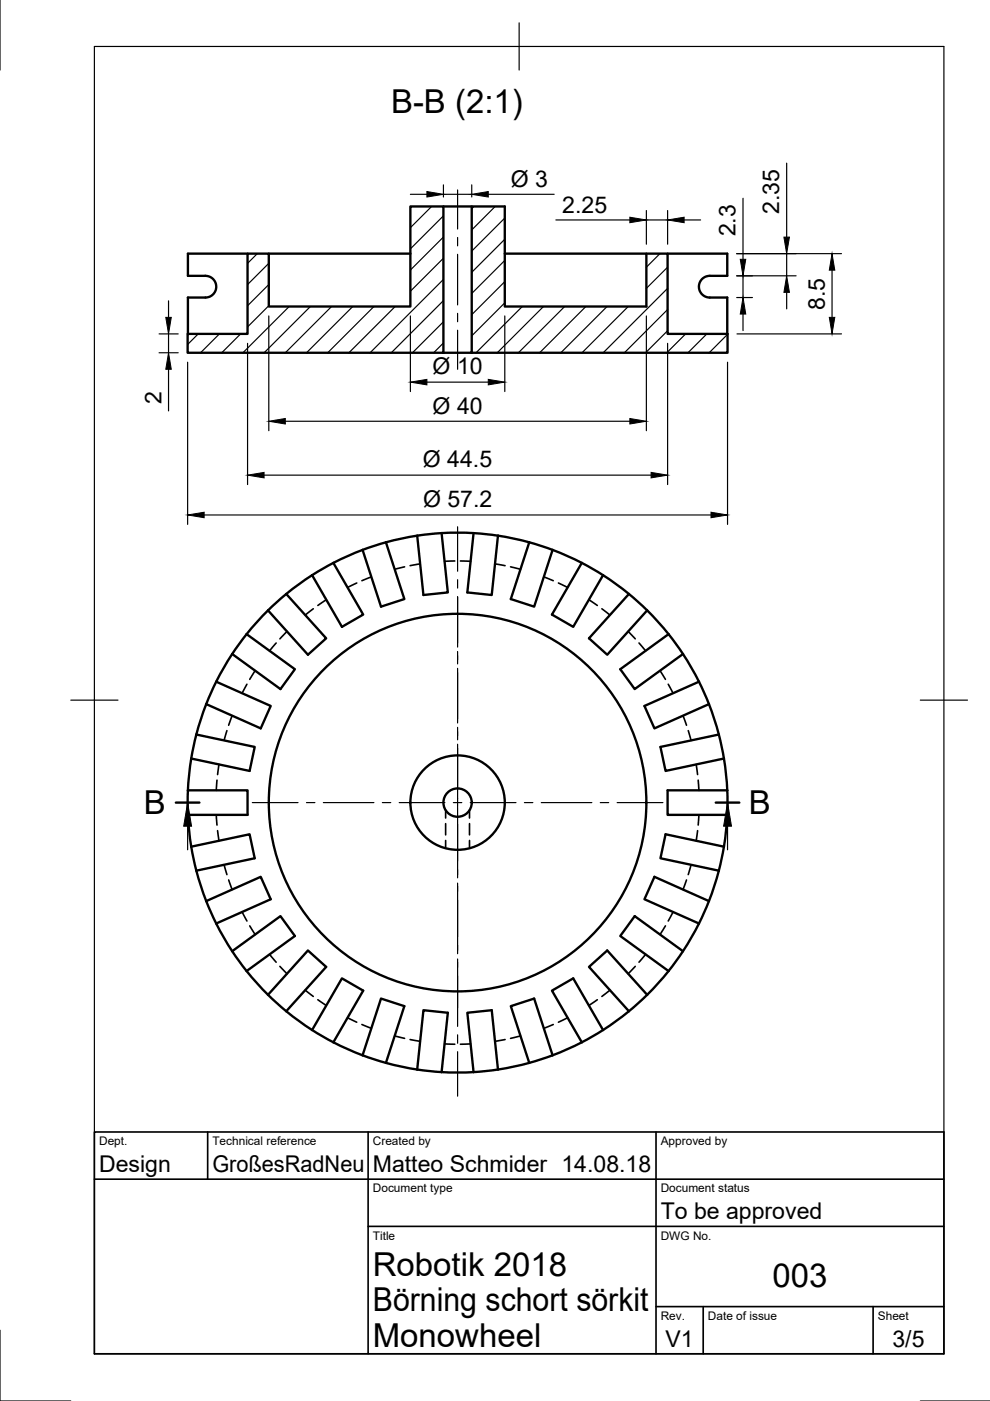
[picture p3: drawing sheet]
<svg xmlns="http://www.w3.org/2000/svg" width="210mm" height="297mm" viewBox="0 0 210 297" stroke-linecap="round" stroke-linejoin="round" font-family="sans-serif">
<!-- layer: Sichtbar -->
<g fill="none" stroke="#000" stroke-width=".5">
<path d="M52.5 53.8h4.5v11.2h30v-21.2h7v31h-54.2v-4h12.7zM52.5 53.8h-12.7v4.7h3.7a2.3 2.3 0 0 1 2.3 2.3 2.3 2.3 0 0 1-2.3 2.3h-3.7v7.7M57 53.8h30M94 43.8h6M107 53.8h30v11.2h-30v-21.2h-7v31h-6M137 53.8h4.5v17h12.8v4h-54.3M141.5 53.8h12.7v4.7h-3.7a2.3 2.3 0 0 0-2.3 2.3 2.3 2.3 0 0 0 2.3 2.3h3.7v7.7M70.7 119.3l6.3 11-4.5 2.6-6.3-11M70.7 119.3l-4.5 2.6M76.9 116.6l-6.2 2.7M81.8 115l-4.9 1.6M81.8 115l3.9 12-4.9 1.6-3.9-12"/>
<path d="M88.5 113.6l-6.7 1.4M93.6 113l1.4 12.6-5.2 .6-1.3-12.6M93.6 113l-5.1 .6M93.6 113h6.8M100.4 113l-1.3 12.6 5.2 .6 1.3-12.6M100.4 113l5.2 .6M105.6 113.6l6.6 1.4M112.2 115l5 1.6M112.2 115l-3.9 12 5 1.6 3.9-12M117.2 116.6l6.2 2.7M123.4 119.3l-6.4 11 4.5 2.6 6.4-11M123.4 119.3l4.5 2.6"/>
<path d="M49.2 138.7l-3.4 5.8M52.3 134.5l-3.1 4.2M56.8 129.4l-4.5 5.1 10.2 7.4-3 4.2-10.3-7.4M60.7 125.9l-3.9 3.5M60.7 125.9l8.5 9.4-3.9 3.5-8.5-9.4M66.2 121.9l-5.5 4M127.9 121.9l5.4 4M133.3 125.9l3.9 3.5M133.3 125.9l-8.4 9.4 3.8 3.5 8.5-9.4M137.2 129.4l4.5 5.1M141.7 134.5l-10.2 7.4 3.1 4.2 10.2-7.4M141.7 134.5l3.1 4.2"/>
<path d="M144.8 138.7l3.4 5.8M41.6 155.7l-1.1 5.1M41.6 155.7l12.4 2.7-1.1 5.1-12.4-2.7M45.8 144.5l-2.1 4.8M45.8 144.5l11.6 5.2-2.1 4.7-11.6-5.1-2.1 6.4M148.2 144.5l-11.6 5.2 2.2 4.7 11.5-5.1M148.2 144.5l2.1 4.8M150.3 149.3l2.1 6.4M152.4 155.7l-12.4 2.7 1.1 5.1 12.4-2.7M152.4 155.7l1.1 5.1M39.8 167.6h12.7v5.2h-12.7l.7 6.7M39.8 167.6v5.2"/>
<path d="M40.5 179.5l1.1 5.1M40.5 179.5l12.4-2.6 1.1 5.1-12.4 2.6M40.5 160.8l-.7 6.8M153.5 179.5l-12.4-2.6-1.1 5.1 12.4 2.6M153.5 179.5l-1.1 5.1M153.5 160.8l.7 6.8M154.2 167.6h-12.7v5.2h12.7M154.2 167.6v5.2M154.2 172.8l-.7 6.7M41.6 184.6l2.1 6.4M43.7 191l2.1 4.8M43.7 191l11.6-5.1 2.1 4.8-11.6 5.1"/>
<path d="M45.8 195.8l3.4 5.9M148.2 195.8l-3.4 5.9M150.3 191l-11.5-5.1-2.2 4.8 11.6 5.1M150.3 191l-2.1 4.8M152.4 184.6l-2.1 6.4M49.2 201.7l10.3-7.5 3 4.2-10.2 7.5zM52.3 205.9l4.5 5M56.8 210.9l8.5-9.4 3.9 3.5-8.5 9.4M56.8 210.9l3.9 3.5M60.7 214.4l5.5 4M66.2 218.4l4.5 2.6M66.2 218.4l6.3-11 4.5 2.6-6.3 11"/>
<path d="M127.9 218.4l-6.4-11-4.5 2.6 6.4 11M127.9 218.4l-4.5 2.6M133.3 214.4l-5.4 4M137.2 210.9l-8.5-9.4-3.8 3.5 8.4 9.4M137.2 210.9l-3.9 3.5M141.7 205.9l-4.5 5M144.8 201.7l-10.2-7.5-3.1 4.2 10.2 7.5M144.8 201.7l-3.1 4.2M70.7 221l6.2 2.7M76.9 223.7l3.9-12 4.9 1.6-3.9 12.1M76.9 223.7l4.9 1.7M81.8 225.4l6.7 1.4"/>
<path d="M88.5 226.8l5.1 .5M88.5 226.8l1.3-12.6 5.2 .5-1.4 12.6M93.6 227.3h6.8M105.6 226.8l-1.3-12.6-5.2 .5 1.3 12.6M105.6 226.8l-5.2 .5M112.2 225.4l-6.6 1.4M117.2 223.7l-3.9-12-5 1.6 3.9 12.1M117.2 223.7l-5 1.6M123.4 221l-6.2 2.7"/>
<circle cx="97" cy="170.2" r="40"/>
<circle cx="97" cy="170.2" r="3"/>
<circle cx="97" cy="170.2" r="10"/>
</g>
<!-- layer: Verdeckt -->
<g fill="none" stroke="#000" stroke-width=".35">
<path d="M89.1 119.6l-2.2 .3M96.4 118.9l-2.1 .1M97.6 118.9l2.2 .1M105 119.6l2.1 .3M58.5 136.3l-1.3 1.7M60.8 133.9l-1.5 1.5M66.4 129.1l-1.7 1.3M69.2 127.2l-1.8 1.2M75.6 123.6l-1.9 1M78.7 122.3l-2 .8M85.8 120.2l-2.1 .5M108.3 120.2l2.1 .5"/>
<path d="M115.3 122.3l2 .8M118.4 123.6l1.9 1M124.9 127.2l1.7 1.2M127.6 129.1l1.7 1.3M133.2 133.9l1.5 1.5M135.5 136.3l1.4 1.7M48.1 154.9l-.6 2.1M49.2 151.7l-.7 2.1M52.4 145.1l-1.1 1.9M54.1 142.2l-1.1 1.8M139.9 142.2l1.2 1.8M141.7 145.1l1 1.9"/>
<path d="M144.8 151.7l.8 2.1M145.9 154.9l.6 2.1M45.8 172.8l.2 2.1M46 165.4l-.2 2.2M46.1 176.1l.3 2.2M46.4 162.1l-.3 2.1M94.5 171.8v1.6M94.5 174.6v2.4M94.5 178.2v1.6M99.5 171.8v1.6M99.5 174.6v2.4M99.5 178.2v1.6"/>
<path d="M147.6 162.1l.3 2.1M147.9 176.1l-.3 2.2M148 165.4l.2 2.2M148.2 172.8l-.2 2.1M47.5 183.4l.6 2M48.5 186.6l.7 2M51.3 193.4l1.1 1.9M53 196.3l1.1 1.8M141.1 196.3l-1.2 1.8M142.7 193.4l-1 1.9M145.6 186.6l-.8 2M146.5 183.4l-.6 2"/>
<path d="M57.2 202.3l1.3 1.7M59.3 204.9l1.5 1.6M64.7 209.9l1.7 1.4M67.4 212l1.8 1.2M73.7 215.8l1.9 .9M76.7 217.2l2 .8M83.7 219.6l2.1 .6M110.4 219.6l-2.1 .6M117.3 217.2l-2 .8M120.3 215.8l-1.9 .9M126.6 212l-1.7 1.2M129.3 209.9l-1.7 1.4"/>
<path d="M134.7 204.9l-1.5 1.6M136.9 202.3l-1.4 1.7M86.9 220.4l2.2 .4M94.3 221.3l2.1 .1M99.8 221.3l-2.2 .1M107.1 220.4l-2.1 .4"/>
</g>
<!-- layer: Border -->
<path d="M0 -.1v15M20 9.9h180.1v277.1h-180.1zM110.1 4.8v10.1M15 148.4h10M195.1 148.4h10M0 282v15h15M195.1 297h14.9" fill="none" stroke="#000" stroke-width=".25"/>
<!-- layer: TitleBlock -->
<path d="M20 240h180.1v47h-180.1zM20 250h180.1M44 240v10M78.1 240v47M139.1 240v47M78.1 260h122M139.1 277h61M149.1 277v10M185.1 277v10" fill="none" stroke="#000" stroke-width=".35"/>
<!-- layer: Schraffur -->
<g fill="none" stroke="#000" stroke-width=".25">
<path d="M54.5 53.8l-2 2M57 55.8l-4.5 4.5M87 43.8h.1M91.5 43.8l-4.5 4.5M94 45.8l-7 7M94 50.3l-7 7M94 54.7l-7 7.1M94 59.2l-15.5 15.6M100.5 43.8l-.5 .5M105 43.8l-5 4.9M107 46.2l-7 7M107 50.7l-7 7"/>
<path d="M107 55.2l-7 7M107 59.7l-7 7M139.9 53.8l-2.9 2.9M141.5 56.6l-4.5 4.5M42 70.8l-2.2 2.2M46.5 70.8l-4 4M51 70.8l-4 4M57 60.3l-4.5 4.5M57 64.8l-4.5 4.5M61.3 65l-9.8 9.8M65.8 65l-9.8 9.8M70.3 65l-9.8 9.8"/>
<path d="M74.8 65l-9.8 9.8M79.3 65l-9.8 9.8M83.8 65l-9.8 9.8M94 63.7l-11 11.1M94 68.2l-6.5 6.6M94 72.7l-2.1 2.1M107 64.2l-7 7M110.7 65l-9.8 9.8M115.2 65l-9.8 9.8M119.7 65l-9.8 9.8M124.2 65l-9.8 9.8M128.7 65l-9.8 9.8"/>
<path d="M133.2 65l-9.8 9.8M141.5 61.1l-13.6 13.7M141.5 65.6l-9.1 9.2M141.5 70.1l-4.6 4.7M145.4 70.8l-4 4M149.9 70.8l-4 4M154.3 70.9l-3.9 3.9"/>
</g>
<!-- layer: Beschriftungen -->
<path d="M37.3 170.2h5M151.8 170.2h5" fill="none" stroke="#000" stroke-width=".5"/>
<path d="M39.8 175.2v5M154.3 175.2v5" fill="none" stroke="#000" stroke-width=".25"/>
<path d="M39.8 170.2l.8 5h-1.7zM154.3 170.2l.8 5h-1.7z" fill="#000" stroke="#000" stroke-width=".21"/>
<!-- layer: Dimensions -->
<g fill="none" stroke="#000" stroke-width=".25">
<path d="M94 39.2v2.6M100 39.2v2.6M166.8 34.6v15.7M87 41.2h3.5M94 41.2h6M103.5 41.2h14M117.9 46.6h15.6M137 44.6v7.2M137 46.6h4.5M141.5 44.6v7.2M145.1 46.6h3.5M156.2 53.8h22.2"/>
<path d="M156.2 58.5h12.6M157.5 42v13M157.5 58.5v4.6M166.8 53.8v4.7M176.4 57.3v10M33.7 70.8h4.1M33.7 74.8h4.1M35.7 63.8v3.5M35.7 70.8v4M35.7 78.3v8.8M39.8 76.8v34.4M52.5 72.8v29.9"/>
<path d="M57 67v24.3M87 67v16M107 67v16M137 67v24.3M141.5 72.8v29.9M154.3 76.8v34.4M156.2 63.1h3.3M156.3 70.8h22.1M157.5 66.6v3.5M166.8 62v3.5M60.5 89.3h73M90.5 81h13"/>
<path d="M43.3 109.2h107.5M56 100.7h82"/>
</g>
<g fill="#000" stroke="#000" stroke-width=".21">
<path d="M90.5 40.6l3.5 .6-3.5 .6zM100 41.2l3.5-.6v1.2zM133.5 46.1l3.5 .5-3.5 .6zM141.5 46.6l3.6-.5v1.1zM157 55h1.1l-.6 3.5zM166.2 50.3h1.2l-.6 3.5zM176.4 53.8l.6 3.5h-1.2zM35.1 67.3h1.2l-.6 3.5zM35.7 74.8l.6 3.5h-1.2zM157.5 63.1l.6 3.5h-1.1zM166.8 58.5l.6 3.5h-1.2zM175.8 67.3h1.2l-.6 3.5z"/>
<path d="M57 89.3l3.5-.6v1.2zM87 81l3.5-.6v1.2zM103.5 80.4l3.5 .6-3.5 .6zM133.5 88.7l3.5 .6-3.5 .6zM39.8 109.2l3.5-.6v1.2zM52.5 100.7l3.5-.5v1.1zM138 100.2l3.5 .5-3.5 .6zM150.8 108.6l3.5 .6-3.5 .6z"/>
</g>
<!-- layer: Center Lines -->
<g fill="none" stroke="#000" stroke-width=".25">
<path d="M97 40.3v8.3M97 50.3v1.8M97 53.9v10.7M97 66.4v1.8M97 70v8.3M97 111.7v9.4M97 122.9v1.8M97 126.5v10.7M97 138.1v2.7M97 141.7v11.6M97 154.2v2.7M97 157.8v13.3"/>
<path d="M53.5 170.2h9.7M65 170.2h1.8M68.6 170.2h10.7M81.1 170.2h1.8M84.6 170.2h9.7M96.1 170.2h1.8M97 171.2v14.9M99.7 170.2h9.7M111.2 170.2h1.8M114.8 170.2h10.7M127.3 170.2h1.8M130.8 170.2h9.7"/>
<path d="M97 187.2v15M97 203.3v14.3M97 219.4v1.8M97 223v9.4"/>
</g>
<g font-size="7">
<text x="82.9" y="24">B-B (2:1)</text>
<text x="30.5" y="172.7">B</text>
<text x="158.7" y="172.7">B</text>
<text x="79.1" y="270.5">Robotik 2018</text>
<text x="163.8" y="272.9">003</text>
<text x="79.1" y="278">Börning schort sörkit</text>
<text x="79.1" y="285.5">Monowheel</text>
</g>
<g font-size="4.9">
<text x="108.3" y="39.6">Ø 3</text>
<text x="119.2" y="45.1">2.25</text>
<text x="165.2" y="45.4" transform="rotate(-90 165.2 45.4)">2.35</text>
<text x="156" y="50.1" transform="rotate(-90 156 50.1)">2.3</text>
<text x="174.9" y="65.7" transform="rotate(-90 174.9 65.7)">8.5</text>
<text x="91.7" y="79.4">Ø 10</text>
<text x="34.2" y="85.8" transform="rotate(-90 34.2 85.8)">2</text>
<text x="91.7" y="87.7">Ø 40</text>
<text x="89.7" y="99.1">Ø 44.5</text>
<text x="89.7" y="107.5">Ø 57.2</text>
<text x="21" y="248.5">Design</text>
<text x="45" y="248.5">GroßesRadNeu</text>
<text x="79.1" y="248.5">Matteo Schmider 14.08.18</text>
<text x="140.1" y="258.5">To be approved</text>
<text x="141.1" y="285.7">V1</text>
<text x="189.2" y="285.7">3/5</text>
</g>
<g font-size="2.5">
<text x="21" y="242.8">Dept.</text>
<text x="45" y="242.8">Technical reference</text>
<text x="79.1" y="242.8">Created by</text>
<text x="140.1" y="242.8">Approved by</text>
<text x="79.1" y="252.8">Document type</text>
<text x="140.1" y="252.8">Document status</text>
<text x="79.1" y="262.8">Title</text>
<text x="140.1" y="262.8">DWG No.</text>
<text x="140.1" y="279.8">Rev.</text>
<text x="150.1" y="279.8">Date of issue</text>
<text x="186.1" y="279.8">Sheet</text>
</g>
</svg>
